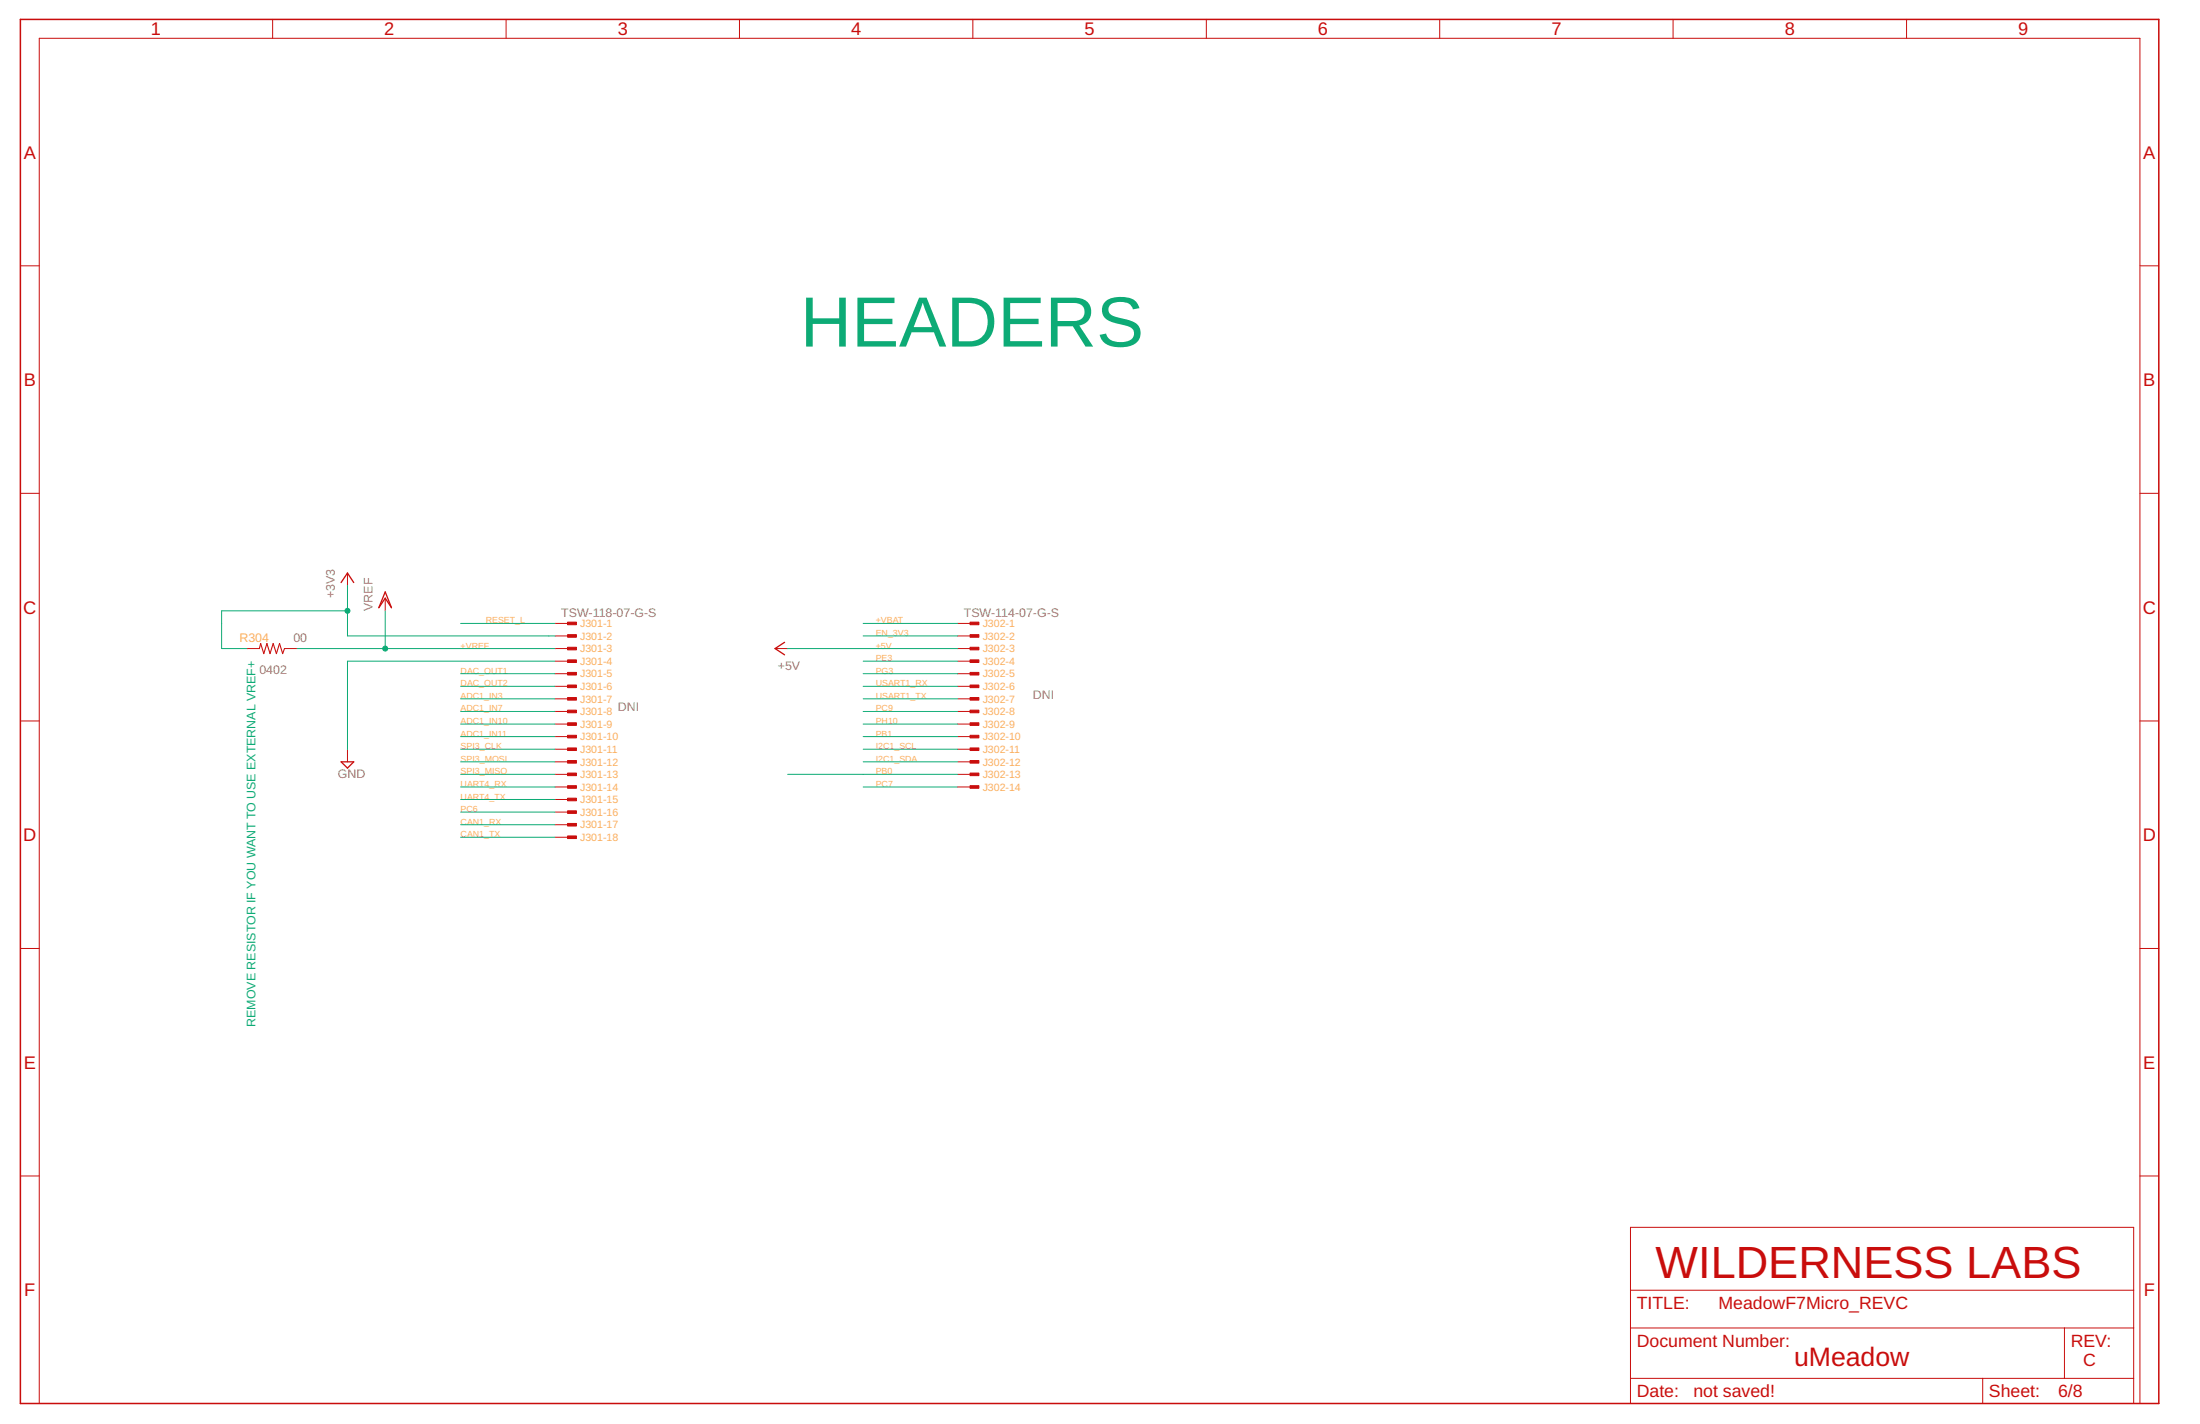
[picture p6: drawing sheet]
<svg xmlns="http://www.w3.org/2000/svg" width="432mm" height="279mm" viewBox="0 0 432 279" stroke-linecap="round" stroke-linejoin="round" font-family="sans-serif">
<path d="M4 3.8h419.7v271.6h-419.7z" fill="none" stroke="#c90d0c" stroke-width=".3"/>
<g fill="none" stroke="#c90d0c" stroke-width=".2">
<path d="M53.5 3.8v3.7M99.3 3.8v3.7M145.1 3.8v3.7M190.9 3.8v3.7M236.8 3.8v3.7M282.6 3.8v3.7M328.4 3.8v3.7M374.2 3.8v3.7M4 52.2h3.7M420 52.2h3.7M4 96.8h3.7M420 96.8h3.7"/>
<path d="M68.2 112.4v2.5M75.6 117.4v2.4M48.5 127.3h2.4M55.8 127.3h2.5M108.9 122.3h2.5M108.9 124.8h2.5M108.9 127.3h2.5M108.9 129.7h2.5M108.9 132.2h2.5M108.9 134.7h2.5M108.9 137.1h2.5M108.9 139.6h2.5"/>
<path d="M152.1 127.3h2.5M187.9 122.3h2.5M187.9 124.8h2.5M187.9 127.3h2.5M187.9 129.7h2.5M187.9 132.2h2.5M187.9 134.7h2.5M187.9 137.1h2.5M187.9 139.6h2.5M4 141.5h3.7M68.2 147v2.5M108.9 142.1h2.5"/>
<path d="M108.9 144.5h2.5M108.9 147h2.5M108.9 149.5h2.5M108.9 151.9h2.5M108.9 154.4h2.5M108.9 156.9h2.5M108.9 159.3h2.5M187.9 142.1h2.5M187.9 144.5h2.5M187.9 147h2.5M187.9 149.5h2.5M187.9 151.9h2.5"/>
<path d="M187.9 154.4h2.5M420 141.5h3.7M108.9 161.8h2.5M108.9 164.3h2.5M4 186.1h3.7M420 186.1h3.7M4 230.7h3.7M420 230.7h3.7M320 240.8h98.8v34.6h-98.8zM320 253.2h98.8M7.7 275.4v-267.9h412.3v267.9M320 260.6h98.8"/>
<path d="M320 270.4h98.8M389.1 270.4v5M405.2 260.6v9.8"/>
</g>
<g fill="#c90d0c" stroke="#c90d0c" stroke-width=".2">
<path d="M111.4 122.1h1.7v.5h-1.7z"/>
<path d="M111.4 124.5h1.7v.5h-1.7z"/>
<path d="M111.4 127h1.7v.5h-1.7z"/>
<path d="M111.4 129.5h1.7v.5h-1.7z"/>
<path d="M111.4 131.9h1.7v.5h-1.7z"/>
<path d="M111.4 134.4h1.7v.5h-1.7z"/>
<path d="M111.4 136.9h1.7v.5h-1.7z"/>
<path d="M111.4 139.3h1.7v.5h-1.7z"/>
<path d="M111.4 141.8h1.7v.5h-1.7z"/>
<path d="M111.4 144.3h1.7v.5h-1.7z"/>
<path d="M111.4 146.7h1.7v.6h-1.7z"/>
<path d="M111.4 149.2h1.7v.5h-1.7z"/>
<path d="M111.4 151.7h1.7v.5h-1.7z"/>
<path d="M111.4 154.2h1.7v.5h-1.7z"/>
<path d="M111.4 156.6h1.7v.5h-1.7z"/>
<path d="M111.4 159.1h1.7v.5h-1.7z"/>
<path d="M111.4 161.6h1.7v.5h-1.7z"/>
<path d="M111.4 164h1.7v.5h-1.7z"/>
<path d="M190.4 122.1h1.7v.5h-1.7z"/>
<path d="M190.4 124.5h1.7v.5h-1.7z"/>
<path d="M190.4 127h1.7v.5h-1.7z"/>
<path d="M190.4 129.5h1.7v.5h-1.7z"/>
<path d="M190.4 131.9h1.7v.5h-1.7z"/>
<path d="M190.4 134.4h1.7v.5h-1.7z"/>
<path d="M190.4 136.9h1.7v.5h-1.7z"/>
<path d="M190.4 139.3h1.7v.5h-1.7z"/>
<path d="M190.4 141.8h1.7v.5h-1.7z"/>
<path d="M190.4 144.3h1.7v.5h-1.7z"/>
<path d="M190.4 146.7h1.7v.6h-1.7z"/>
<path d="M190.4 149.2h1.7v.5h-1.7z"/>
<path d="M190.4 151.7h1.7v.5h-1.7z"/>
<path d="M190.4 154.2h1.7v.5h-1.7z"/>
</g>
<path d="M67 114.3l1.2-1.9 1.2 1.9M75.6 116.1l1.2 3.1-1.2-1.8-1.2 1.8zM154 126l-1.9 1.3 1.9 1.2M67 149.5h2.4l-1.2 1.2z" fill="none" stroke="#c90d0c" stroke-width=".25"/>
<path d="M50.9 127.3l.3-1 .6 1.9 .6-1.9 .6 1.9 .6-1.9 .7 1.9 .6-1.9 .6 1.9 .3-.9" fill="none" stroke="#c90d0c" stroke-width=".21"/>
<g fill="none" stroke="#0dab76" stroke-width=".2">
<path d="M68.2 119.8h-24.7v7.5h5M68.2 114.9v9.9h40.7M75.6 119.8v7.5M58.3 127.3h50.6M90.4 122.3h18.5M90.4 132.2h18.5M90.4 134.7h18.5M90.4 137.1h18.5M90.4 139.6h18.5M108.9 129.7h-40.7v17.3M154.6 127.3h33.3M169.4 122.3h18.5"/>
<path d="M169.4 132.2h18.5M169.4 134.7h18.5M169.4 137.1h18.5M169.4 139.6h18.5M169.4 129.7h18.5M169.4 124.8h18.5M90.4 142.1h18.5M90.4 144.5h18.5M90.4 147h18.5M90.4 149.5h18.5M90.4 151.9h18.5M90.4 154.4h18.5"/>
<path d="M90.4 156.9h18.5M90.4 159.3h18.5M154.6 151.9h33.3M169.4 142.1h18.5M169.4 144.5h18.5M169.4 147h18.5M169.4 149.5h18.5M169.4 154.4h18.5M90.4 161.8h18.5M90.4 164.3h18.5"/>
</g>
<g fill="#0dab76" stroke="#0dab76" stroke-width=".2">
<circle cx="68.2" cy="119.8" r=".49"/>
<circle cx="75.6" cy="127.3" r=".49"/>
</g>
<text font-size="13.9" fill="#0dab76" x="157.1" y="68">HEADERS</text>
<text font-size="8.8" fill="#c90d0c" x="325" y="250.7">WILDERNESS LABS</text>
<text font-size="5.2" fill="#c90d0c" x="352.1" y="268">uMeadow</text>
<g font-size="3.6" fill="#c90d0c">
<text x="29.6" y="6.9">1</text>
<text x="75.4" y="6.9">2</text>
<text x="121.2" y="6.9">3</text>
<text x="167" y="6.9">4</text>
<text x="212.9" y="6.9">5</text>
<text x="258.7" y="6.9">6</text>
<text x="304.5" y="6.9">7</text>
<text x="350.3" y="6.9">8</text>
<text x="396.1" y="6.9">9</text>
<text x="4.7" y="31.1">A</text>
<text x="420.7" y="31.1">A</text>
<text x="4.7" y="75.8">B</text>
<text x="420.7" y="75.8">B</text>
<text x="4.6" y="120.4">C</text>
<text x="420.6" y="120.4">C</text>
<text x="4.6" y="165">D</text>
<text x="420.6" y="165">D</text>
<text x="4.7" y="209.7">E</text>
<text x="420.7" y="209.7">E</text>
<text x="4.8" y="254.3">F</text>
<text x="420.8" y="254.3">F</text>
</g>
<g font-size="3.5" fill="#c90d0c">
<text x="321.3" y="256.9">TITLE:</text>
<text x="337.3" y="256.9">MeadowF7Micro_REVC</text>
<text x="321.3" y="264.3">Document Number:</text>
<text x="406.4" y="264.3">REV:</text>
<text x="408.9" y="268">C</text>
<text x="321.3" y="274.1">Date:</text>
<text x="332.4" y="274.1">not saved!</text>
<text x="390.4" y="274.1">Sheet:</text>
<text x="404" y="274.1">6/8</text>
</g>
<g font-size="2.4" fill="#808080">
<text x="65.7" y="117.4" transform="rotate(-90 65.7 117.4)">+3V3</text>
<text x="73.1" y="119.8" transform="rotate(-90 73.1 119.8)">VREF</text>
<text x="110.2" y="121.1">TSW-118-07-G-S</text>
<text x="189.2" y="121.1">TSW-114-07-G-S</text>
<text x="57.6" y="126">00</text>
<text x="152.7" y="131.5">+5V</text>
<text x="50.9" y="132.2">0402</text>
<text x="202.7" y="137.1">DNI</text>
<text x="121.3" y="139.6">DNI</text>
<text x="66.3" y="152.6">GND</text>
</g>
<text font-size="2.4" fill="#fbaf5c" x="47" y="126">R304</text>
<text font-size="2.4" fill="#0dab76" x="50.2" y="201.5" transform="rotate(-90 50.2 201.5)">REMOVE RESISTOR IF YOU WANT TO USE EXTERNAL VREF+</text>
<g font-size="2.1" fill="#fbaf5c">
<text x="113.9" y="123.1">J301-1</text>
<text x="113.9" y="125.5">J301-2</text>
<text x="192.9" y="123.1">J302-1</text>
<text x="192.9" y="125.5">J302-2</text>
<text x="113.9" y="128">J301-3</text>
<text x="113.9" y="130.5">J301-4</text>
<text x="192.9" y="128">J302-3</text>
<text x="192.9" y="130.5">J302-4</text>
<text x="113.9" y="132.9">J301-5</text>
<text x="113.9" y="135.4">J301-6</text>
<text x="113.9" y="137.9">J301-7</text>
<text x="192.9" y="132.9">J302-5</text>
<text x="192.9" y="135.4">J302-6</text>
<text x="192.9" y="137.9">J302-7</text>
<text x="113.9" y="140.3">J301-8</text>
<text x="113.9" y="142.8">J301-9</text>
<text x="192.9" y="140.3">J302-8</text>
<text x="192.9" y="142.8">J302-9</text>
<text x="113.9" y="145.3">J301-10</text>
<text x="113.9" y="147.7">J301-11</text>
<text x="192.9" y="145.3">J302-10</text>
<text x="192.9" y="147.7">J302-11</text>
<text x="113.9" y="150.2">J301-12</text>
<text x="113.9" y="152.7">J301-13</text>
<text x="113.9" y="155.1">J301-14</text>
<text x="192.9" y="150.2">J302-12</text>
<text x="192.9" y="152.7">J302-13</text>
<text x="192.9" y="155.1">J302-14</text>
<text x="113.9" y="157.6">J301-15</text>
<text x="113.9" y="160.1">J301-16</text>
<text x="113.9" y="162.6">J301-17</text>
<text x="113.9" y="165">J301-18</text>
</g>
<g font-size="1.7" fill="#fbaf5c">
<text x="95.3" y="122.3">RESET_L</text>
<text x="171.9" y="124.8">EN_3V3</text>
<text x="171.9" y="122.3">+VBAT</text>
<text x="90.4" y="127.3">+VREF</text>
<text x="171.9" y="127.3">+5V</text>
<text x="171.9" y="129.7">PE3</text>
<text x="90.4" y="132.2">DAC_OUT1</text>
<text x="90.4" y="134.7">DAC_OUT2</text>
<text x="90.4" y="137.1">ADC1_IN3</text>
<text x="171.9" y="134.7">USART1_RX</text>
<text x="171.9" y="132.2">PG3</text>
<text x="171.9" y="137.1">USART1_TX</text>
<text x="90.4" y="139.6">ADC1_IN7</text>
<text x="90.4" y="142.1">ADC1_IN10</text>
<text x="171.9" y="142.1">PH10</text>
<text x="171.9" y="139.6">PC9</text>
<text x="90.4" y="144.5">ADC1_IN11</text>
<text x="90.4" y="147">SPI3_CLK</text>
<text x="90.4" y="149.5">SPI3_MOSI</text>
<text x="171.9" y="149.5">I2C1_SDA</text>
<text x="171.9" y="147">I2C1_SCL</text>
<text x="171.9" y="144.5">PB1</text>
<text x="90.4" y="151.9">SPI3_MISO</text>
<text x="90.4" y="154.4">UART4_RX</text>
<text x="171.9" y="154.4">PC7</text>
<text x="171.9" y="151.9">PB0</text>
<text x="90.4" y="156.9">UART4_TX</text>
<text x="90.4" y="159.3">PC6</text>
<text x="90.4" y="161.8">CAN1_RX</text>
<text x="90.4" y="164.3">CAN1_TX</text>
</g>
</svg>
